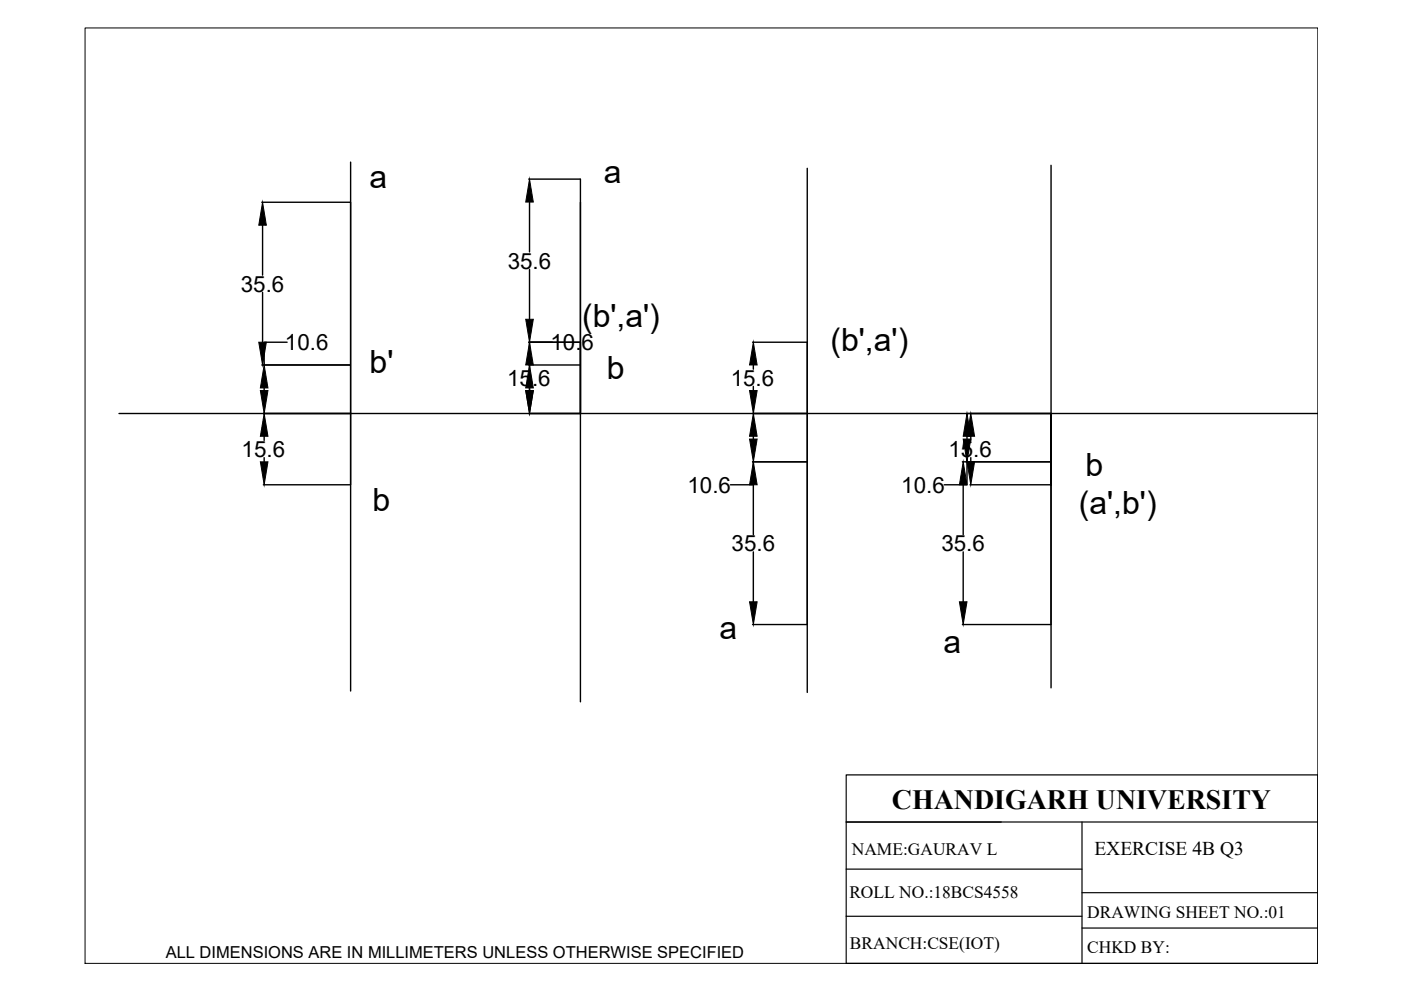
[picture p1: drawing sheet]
<svg xmlns="http://www.w3.org/2000/svg" width="297mm" height="210mm" viewBox="0 0 297 210" stroke-linecap="round" stroke-linejoin="round" font-family="sans-serif">
<!-- layer: thick continuous -->
<g fill="none" stroke="#000" stroke-width=".3">
<path d="M74.3 34.4v112.1M112.1 38h10.9M123.1 38v110.8M171.2 35.7v111.1M222.8 35.1v110.7M55.5 42.9h18.8M55.7 47.8v10.5M74.3 42.9v59.9M112.3 42.8v10.6M112.3 57.1v10.6M123.1 42.9v44.8v-15.1M55.5 77.4h18.8"/>
<path d="M55.7 62v10.6M60.9 72.6h-4.9v4.8M112.1 77.4h10.9M112.1 72.6h10.9M117.1 72.6h-4.8v5.7M159.6 72.6h11.5M159.7 77.4v.9M171.2 72.6v59.8M25.2 87.7h254.2M56 82.3v.5M56 92.5v.9M56 97v.9"/>
<path d="M112.3 81.9v.9M159.6 97.9h11.5M159.7 97.9v4.9h-4.8M159.7 81.9v.9M159.7 92.5v.6M204 97.9h18.8M205 97.9v4.9h-4.8M205 92.5v.6M205.8 92.5v.9M205.8 97v.9M55.8 102.8h18.5M159.7 102.8v10.6"/>
<path d="M159.7 117v10.6M204.2 102.8v10.6M204.2 117v10.6M205.7 102.8h17.1M222.8 102.8v-15.1v44.7M159.6 132.4h11.5M204 132.4h18.8"/>
</g>
<g fill="#000" stroke="#000" stroke-width=".21">
<path d="M55.7 42.9l.8 4.9h-1.6zM112.3 38l.8 4.8h-1.6zM54.9 72.6h1.6l-.8 4.8zM112.3 72.6l.8 4.8h-1.6zM111.5 67.7h1.6l-.8 4.9zM159.7 72.6l.8 4.8h-1.6zM56 87.7l.8 4.8h-1.6zM55.2 97.9h1.6l-.8 4.9zM55.2 82.8h1.6l-.8 4.9zM56 77.4l.8 4.9h-1.6zM111.5 82.8h1.6l-.8 4.9zM112.3 77.4l.8 4.9h-1.6z"/>
<path d="M158.9 82.8h1.6l-.8 4.9zM159.7 87.7l.8 4.8h-1.6zM158.9 93.1h1.6l-.8 4.8zM205 87.7l.8 4.8h-1.6zM204.2 93.1h1.6l-.8 4.8zM205.8 87.7l.8 4.8h-1.6zM205 97.9h1.6l-.8 4.9zM159.7 97.9l.8 4.9h-1.6zM204.2 97.9l.8 4.9h-1.6zM158.9 127.6h1.6l-.8 4.8zM203.4 127.6h1.6l-.8 4.8z"/>
</g>
<path d="M18 5.9h261.4v198.4h-261.4z" fill="none" stroke="#000" stroke-width=".21"/>
<!-- layer: 0 -->
<path d="M179.4 164.3h100v40h-100zM179.4 174.3h100M229.4 174.3v30M179.4 194.3h50M179.4 184.3h50M229.4 189.3h50M229.4 196.8h50" fill="none" stroke="#000" stroke-width=".25"/>
<g font-size="6.8">
<text x="78.3" y="39.8">a</text>
<text x="128.1" y="38.8">a</text>
<text x="123.4" y="69.3">(b',a')</text>
<text x="176.1" y="74.3">(b',a')</text>
<text x="78.4" y="79">b'</text>
<text x="128.7" y="80.3">b</text>
<text x="230.1" y="100.9">b</text>
<text x="79" y="108.4">b</text>
<text x="228.7" y="109">(a',b')</text>
<text x="152.6" y="135.6">a</text>
<text x="200" y="138.5">a</text>
</g>
<text font-size="5.9" x="189.1" y="171.5">CHANDIGARH UNIVERSITY</text>
<g font-size="4.7">
<text x="107.7" y="56.9">35.6</text>
<text x="51.1" y="61.8">35.6</text>
<text x="60.4" y="74.2">10.6</text>
<text x="116.7" y="74.2">10.6</text>
<text x="107.5" y="81.8">15.6</text>
<text x="154.9" y="81.8">15.6</text>
<text x="51.2" y="96.9">15.6</text>
<text x="201.1" y="96.9">15.6</text>
<text x="145.8" y="104.4">10.6</text>
<text x="191.1" y="104.4">10.6</text>
<text x="155.1" y="116.8">35.6</text>
<text x="199.6" y="116.8">35.6</text>
</g>
<text font-size="4.1" x="232" y="181.3">EXERCISE 4B Q3</text>
<g font-size="3.7">
<text x="180.6" y="181.3">NAME:GAURAV L</text>
<text x="180.1" y="190.5">ROLL NO.:18BCS4558</text>
<text x="230.5" y="194.7">DRAWING SHEET NO.:01</text>
<text x="180.2" y="201.2">BRANCH:CSE(IOT)</text>
<text x="230.5" y="202.1">CHKD BY:</text>
</g>
<text font-size="3.5" x="35.1" y="203.2">ALL DIMENSIONS ARE IN MILLIMETERS UNLESS OTHERWISE SPECIFIED</text>
</svg>
